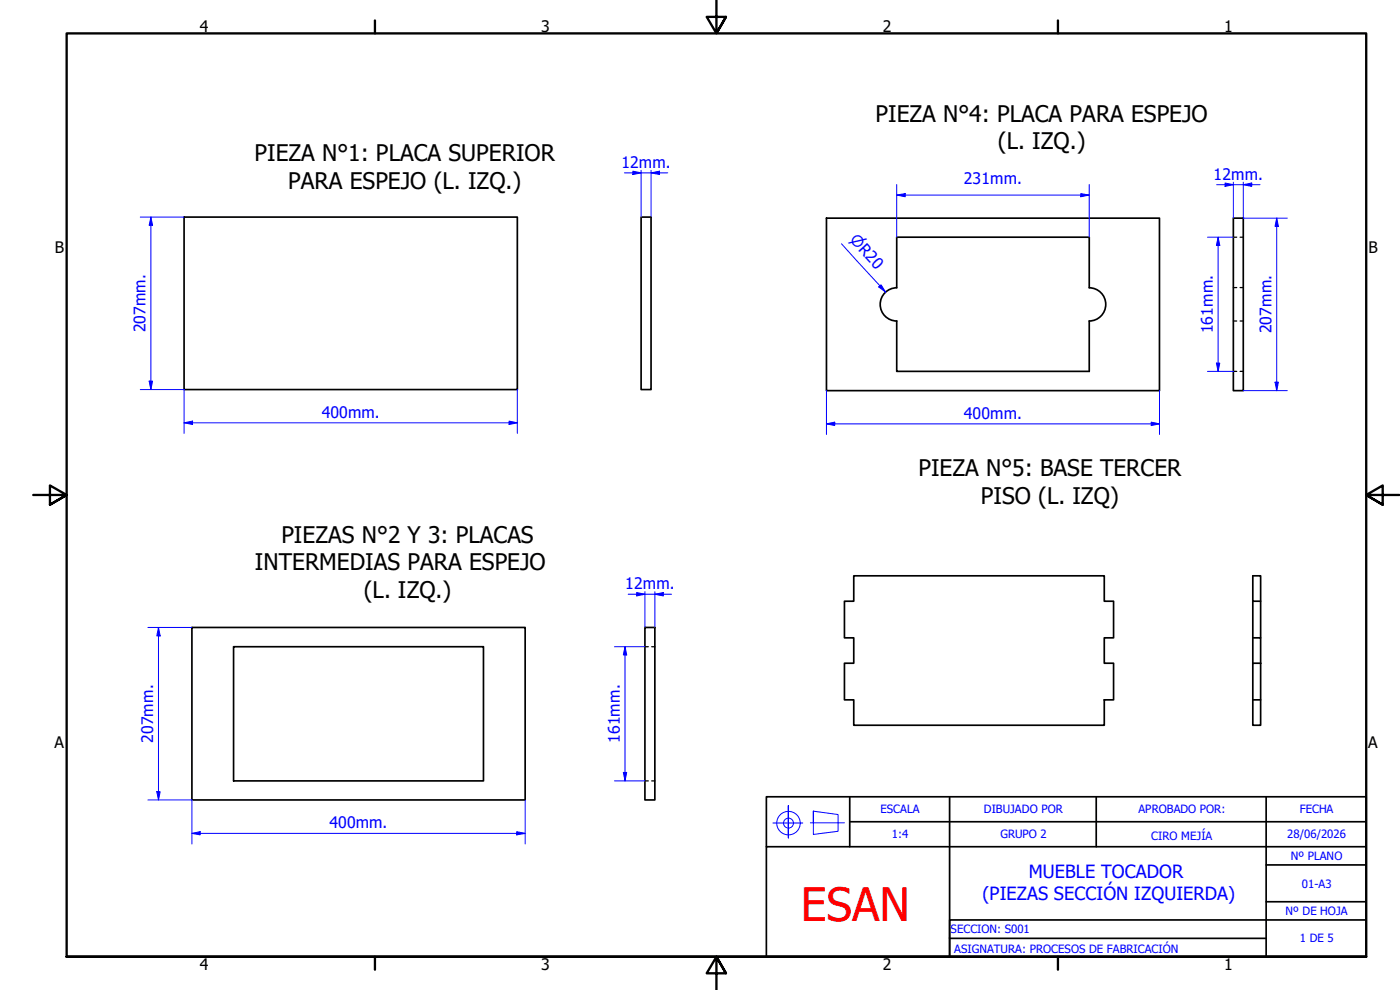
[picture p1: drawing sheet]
<svg xmlns="http://www.w3.org/2000/svg" width="420mm" height="297mm" viewBox="0 0 420 297" stroke-linecap="round" stroke-linejoin="round" font-family="sans-serif">
<!-- layer: Visible (ISO) -->
<g fill="none" stroke="#000" stroke-width=".51">
<path d="M55.2 65.1h100.1v51.8h-100.1zM192.4 65.1h3v51.8h-3zM248 65.5h100v51.7h-100zM370.1 65.5h3v51.7h-3zM269.1 86.3v-15.1h57.8v15.1M269.1 86.3a5 5 0 0 0-4.9 5 5 5 0 0 0 4.9 5v15.1h57.8v-15.1a5 5 0 0 0 5-5 5 5 0 0 0-5-5M256.2 172.8h75.2v7.6h2.8v11h-2.8v7.6h2.8v11h-2.8v7.6h-75.2v-7.6h-2.8v-11h2.8v-7.6h-2.8v-11h2.8zM57.6 188.3h100v51.7h-100zM70.1 194h75v40.3h-75zM193.5 188.3h3v51.7h-3zM376 199h2.3v11h-2.3zM376 180.4v11h2.3v7.6"/>
<path d="M376 191.4v7.6M378.3 180.4v-7.6h-2.3v7.6h2.3v11M376 210v7.6h2.3v-7.6"/>
</g>
<!-- layer: Hidden (ISO) -->
<path d="M370.1 71.2h1.1M372.2 71.2h.9M370.1 86.3h1.1M370.1 96.3h1.1M372.2 86.3h.9M372.2 96.3h.9M370.1 111.4h1.1M372.2 111.4h.9M193.5 194h1.1M195.6 194h.9M193.5 234.3h1.1M195.6 234.3h.9" fill="none" stroke="#000" stroke-width=".38"/>
<!-- layer: CAJETIN -->
<g fill="none" stroke="#00f" stroke-width=".3">
<path d="M232 246.9h8.9M236.6 241.7v9.7v-9.7v8.8M243.2 246.9h10.2M244.1 243.4l7.4 1v5l-7.4 1v-7v3.5"/>
<circle cx="236.6" cy="247" r="3.5"/>
<circle cx="236.6" cy="247" r="1.49"/>
</g>
<!-- layer: Title (ISO) -->
<path d="M255 239.1v14.9M285 239.1v48v-11.1h125M329 239.1v14.9M380 239.1v48M230 254v-14.9h180v14.9M230 254h180v33.1h-180zM255 246.6h155M380 259.5h30M380 270.6h30M285 281.5h95" fill="none" stroke="#000" stroke-width=".51"/>
<!-- layer: Border (ISO) -->
<path d="M112.5 6.1v3.9M215 0v10l-2.9-4.9h5.8l-2.9 4.9 2.9-4.9M317.5 6.1v3.9M10 148.5h10l-5-2.8v5.7l5-2.9-5 2.9M420 148.5h-10l5-2.8v5.7l-5-2.9 5 2.9M20 287.1v-277.1h390v277.1h-390h390M112.5 287.1v3.8M217.9 292l-2.9-4.9 2.9 4.9h-5.8l2.9-4.9v9.9M317.5 287.1v3.8" fill="none" stroke="#000" stroke-width=".7"/>
<!-- layer: Dimension (ISO) -->
<path d="M248 127.2h2.5" fill="none" stroke="#00f" stroke-width=".3"/>
<path d="M248 127.2l2.5-.5v1z" fill="#00f"/>
<path d="M248 127.2l2.5-.5v1zM345.5 127.2h2.5" fill="none" stroke="#00f" stroke-width=".3"/>
<path d="M345.5 126.7l2.5 .5-2.5 .5z" fill="#00f"/>
<path d="M269.1 58.5h2.6M248 117.2v13.2M348 117.2v13.2M250.5 127.2h95M345.5 126.7l2.5 .5-2.5 .5z" fill="none" stroke="#00f" stroke-width=".3"/>
<path d="M269.1 58.5l2.6-.4v.9z" fill="#00f"/>
<path d="M269.1 58.5l2.6-.4v.9zM324.4 58.5h2.5" fill="none" stroke="#00f" stroke-width=".3"/>
<path d="M324.4 58.1l2.5 .4-2.5 .5z" fill="#00f"/>
<path d="M269.1 55.4v15.8M271.7 58.5h52.7M324.4 58.1l2.5 .4-2.5 .5zM326.9 55.4v15.8M383.2 65.5v2.4" fill="none" stroke="#00f" stroke-width=".3"/>
<path d="M383.2 65.5l.5 2.4h-1z" fill="#00f"/>
<path d="M383.2 65.5l.5 2.4h-1zM383.2 114.7v2.5" fill="none" stroke="#00f" stroke-width=".3"/>
<path d="M382.7 114.7h1l-.5 2.5z" fill="#00f"/>
<path d="M365.6 71.2v2.4M373.1 65.5h13.2M383.2 67.9v46.8M373.1 117.2h13.2M382.7 114.7h1l-.5 2.5z" fill="none" stroke="#00f" stroke-width=".3"/>
<path d="M365.6 71.2l.5 2.4h-1z" fill="#00f"/>
<path d="M365.6 71.2l.5 2.4h-1zM365.6 109v2.4" fill="none" stroke="#00f" stroke-width=".3"/>
<path d="M365.1 109h1l-.5 2.4z" fill="#00f"/>
<path d="M367.7 55.4h2.4M362.4 71.2h7.7M365.6 73.6v35.4M362.4 111.4h7.7M365.1 109h1l-.5 2.4z" fill="none" stroke="#00f" stroke-width=".3"/>
<path d="M367.7 54.9l2.4 .5-2.4 .5z" fill="#00f"/>
<path d="M367.7 54.9l2.4 .5-2.4 .5zM373.1 55.4h2.6" fill="none" stroke="#00f" stroke-width=".3"/>
<path d="M373.1 55.4l2.6-.5v1z" fill="#00f"/>
<path d="M365.1 55.4h2.6M370.1 55.4h3M370.1 54.7v10.8M373.1 55.4l2.6-.5v1zM373.1 54.7v10.8M375.7 55.4h2.4M264.1 85.8l1.6 1.8" fill="none" stroke="#00f" stroke-width=".3"/>
<path d="M263.7 86.1l.7-.6 1.3 2.1z" fill="#00f"/>
<path d="M252.5 73.1l11.6 12.7M263.7 86.1l.7-.6 1.3 2.1zM57.6 250h2.5" fill="none" stroke="#00f" stroke-width=".3"/>
<path d="M57.6 250l2.5-.5v1z" fill="#00f"/>
<path d="M57.6 250l2.5-.5v1zM155.1 250h2.5" fill="none" stroke="#00f" stroke-width=".3"/>
<path d="M155.1 249.5l2.5 .5-2.5 .5z" fill="#00f"/>
<path d="M187.6 194v2.5M57.6 240v13.2M60.1 250h95M155.1 249.5l2.5 .5-2.5 .5zM157.6 240v13.2" fill="none" stroke="#00f" stroke-width=".3"/>
<path d="M187.6 194l.5 2.5h-1z" fill="#00f"/>
<path d="M187.6 194l.5 2.5h-1zM187.6 231.8v2.5" fill="none" stroke="#00f" stroke-width=".3"/>
<path d="M187.1 231.8h1l-.5 2.5z" fill="#00f"/>
<path d="M191.1 178.3h2.4M184.4 194h9.1M187.6 196.5v35.3M184.4 234.3h9.1M187.1 231.8h1l-.5 2.5z" fill="none" stroke="#00f" stroke-width=".3"/>
<path d="M191.1 177.8l2.4 .5-2.4 .5z" fill="#00f"/>
<path d="M191.1 177.8l2.4 .5-2.4 .5zM196.5 178.3h2.6" fill="none" stroke="#00f" stroke-width=".3"/>
<path d="M196.5 178.3l2.6-.5v1z" fill="#00f"/>
<path d="M188.5 178.3h2.6M193.5 178.3h3M193.5 177.5v10.8M196.5 178.3l2.6-.5v1zM196.5 177.5v10.8M199.1 178.3h2.4M47.6 188.3v2.5" fill="none" stroke="#00f" stroke-width=".3"/>
<path d="M47.6 188.3l.5 2.5h-1z" fill="#00f"/>
<path d="M47.6 188.3l.5 2.5h-1zM47.6 237.5v2.5" fill="none" stroke="#00f" stroke-width=".3"/>
<path d="M47.1 237.5h1l-.5 2.5z" fill="#00f"/>
<path d="M189.9 51.9h2.5M44.4 188.3h13.2M47.6 190.8v46.7M47.1 237.5h1l-.5 2.5zM44.4 240h13.2" fill="none" stroke="#00f" stroke-width=".3"/>
<path d="M189.9 51.4l2.5 .5-2.5 .5z" fill="#00f"/>
<path d="M189.9 51.4l2.5 .5-2.5 .5zM195.4 51.9h2.5" fill="none" stroke="#00f" stroke-width=".3"/>
<path d="M195.4 51.9l2.5-.5v1z" fill="#00f"/>
<path d="M187.4 51.9h2.5M192.4 51.9h3M192.4 51.1v14M195.4 51.9l2.5-.5v1zM195.4 51.1v14M197.9 51.9h2.5M55.2 126.9h2.6" fill="none" stroke="#00f" stroke-width=".3"/>
<path d="M55.2 126.9l2.6-.5v1z" fill="#00f"/>
<path d="M55.2 126.9l2.6-.5v1zM152.8 126.9h2.5" fill="none" stroke="#00f" stroke-width=".3"/>
<path d="M152.8 126.4l2.5 .5-2.5 .5z" fill="#00f"/>
<path d="M45.3 65.1v2.5M55.2 116.9v13.1M155.3 116.9v13.1M57.8 126.9h95M152.8 126.4l2.5 .5-2.5 .5z" fill="none" stroke="#00f" stroke-width=".3"/>
<path d="M45.3 65.1l.5 2.5h-1z" fill="#00f"/>
<path d="M45.3 65.1l.5 2.5h-1zM45.3 114.3v2.6" fill="none" stroke="#00f" stroke-width=".3"/>
<path d="M44.8 114.3h1l-.5 2.6z" fill="#00f"/>
<path d="M42.1 65.1h13.1M45.3 67.6v46.7M42.1 116.9h13.1M44.8 114.3h1l-.5 2.6z" fill="none" stroke="#00f" stroke-width=".3"/>
<text font-size="13.7" fill="#f00" x="240.3" y="276.2">ESAN</text>
<g font-size="6.9">
<text x="262.8" y="36.6">PIEZA N°4: PLACA PARA ESPEJO</text>
<text x="299.5" y="44.8">(L. IZQ.)</text>
<text x="76.4" y="48.3">PIEZA N°1: PLACA SUPERIOR</text>
<text x="86.5" y="56.6">PARA ESPEJO (L. IZQ.)</text>
<text x="275.7" y="142.9">PIEZA N°5: BASE TERCER</text>
<text x="294.4" y="151.2">PISO (L. IZQ)</text>
<text x="84.5" y="162.8">PIEZAS N°2 Y 3: PLACAS</text>
<text x="76.5" y="171.1">INTERMEDIAS PARA ESPEJO</text>
<text x="109.2" y="179.3">(L. IZQ.)</text>
</g>
<g font-size="5.5" fill="#00f">
<text x="308.7" y="263.3">MUEBLE TOCADOR</text>
<text x="294.9" y="269.9">(PIEZAS SECCIÓN IZQUIERDA)</text>
</g>
<g font-size="4.8">
<text x="59.9" y="9.6">4</text>
<text x="162.4" y="9.6">3</text>
<text x="264.9" y="9.6">2</text>
<text x="367.4" y="9.6">1</text>
<text x="16.4" y="76.1">B</text>
<text x="410.7" y="76.1">B</text>
<text x="16.4" y="224.5">A</text>
<text x="410.7" y="224.5">A</text>
<text x="59.9" y="290.9">4</text>
<text x="162.4" y="290.9">3</text>
<text x="264.9" y="290.9">2</text>
<text x="367.4" y="290.9">1</text>
</g>
<g font-size="4.8" fill="#00f">
<text x="186.5" y="50.3">12mm.</text>
<text x="364.2" y="53.9">12mm.</text>
<text x="289.3" y="55.2">231mm.</text>
<text x="43.7" y="99.7" transform="rotate(-90 43.7 99.7)">207mm.</text>
<text x="364" y="100" transform="rotate(-90 364 100)">161mm.</text>
<text x="381.6" y="100" transform="rotate(-90 381.6 100)">207mm.</text>
<text x="96.6" y="125.3">400mm.</text>
<text x="289.3" y="125.6">400mm.</text>
<text x="187.6" y="176.8">12mm.</text>
<text x="46" y="222.9" transform="rotate(-90 46 222.9)">207mm.</text>
<text x="186" y="222.9" transform="rotate(-90 186 222.9)">161mm.</text>
<text x="98.9" y="248.4">400mm.</text>
</g>
<text font-size="4.6" fill="#00f" x="254.8" y="72.1" transform="rotate(48 254.8 72.1)">⌀R20</text>
<g font-size="3.4" fill="#00f">
<text x="264.3" y="244">ESCALA</text>
<text x="295.3" y="244">DIBUJADO POR</text>
<text x="341.7" y="244">APROBADO POR:</text>
<text x="390.1" y="244">FECHA</text>
<text x="267.7" y="251.6">1:4</text>
<text x="300.2" y="251.5">GRUPO 2</text>
<text x="345.5" y="252">CIRO MEJÍA</text>
<text x="386.3" y="251.3">28/06/2026</text>
<text x="387.4" y="258.1">Nº PLANO</text>
<text x="390.7" y="266.3">01-A3</text>
<text x="385.8" y="274.6">Nº DE HOJA</text>
<text x="285.3" y="280.1">SECCION: S001</text>
<text x="286.4" y="285.9">ASIGNATURA: PROCESOS DE FABRICACIÓN</text>
<text x="390.1" y="282.8">1 DE 5</text>
</g>
</svg>
